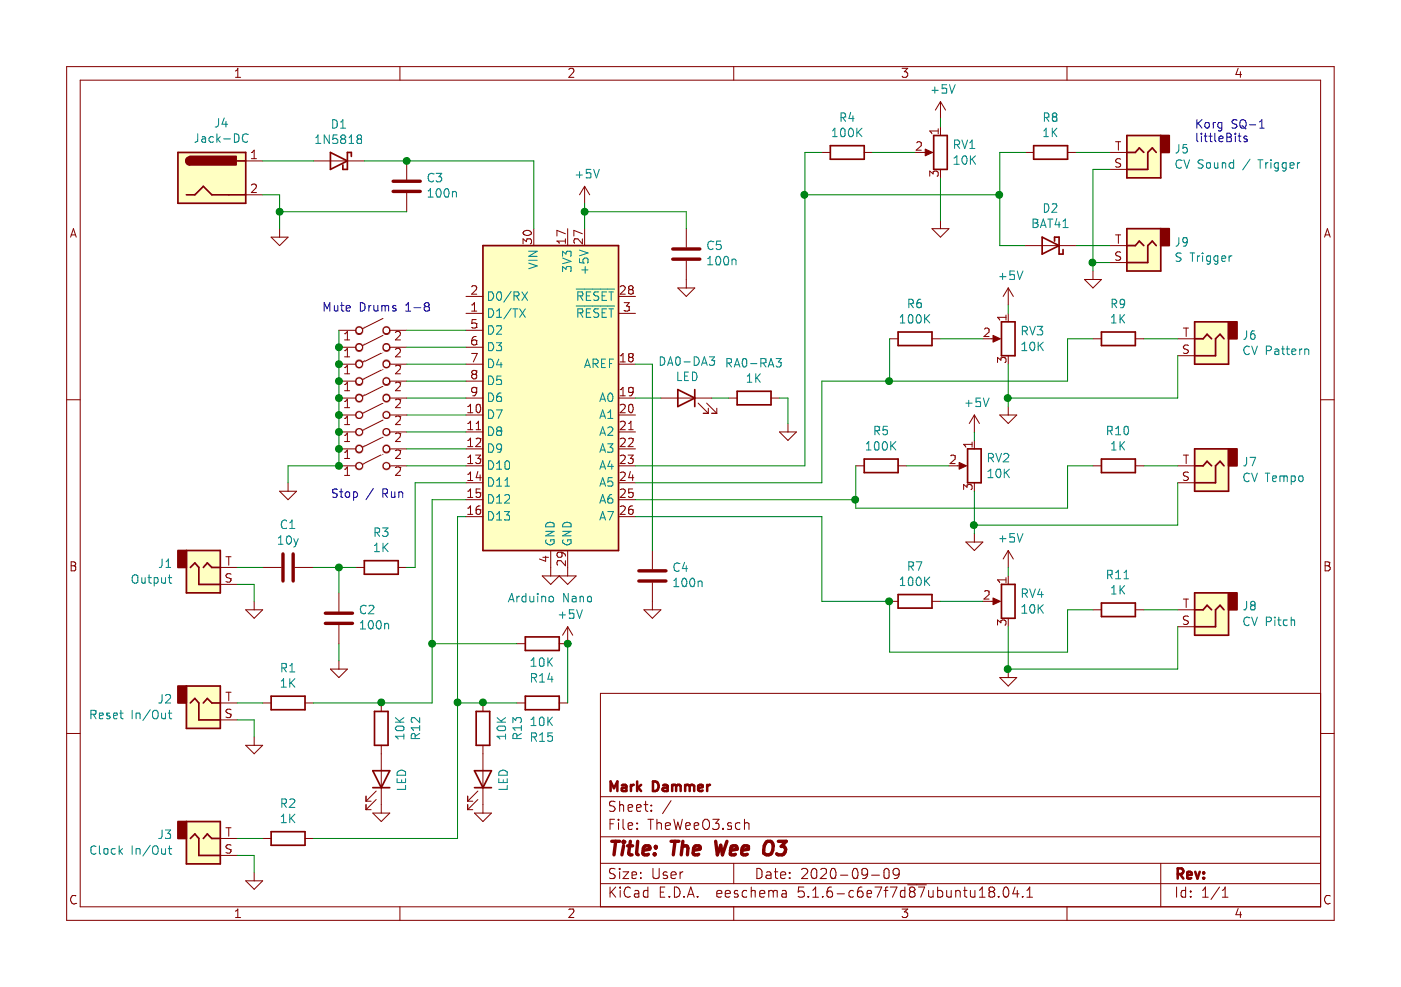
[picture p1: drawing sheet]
EESchema Schematic File Version 4
EELAYER 30 0
EELAYER END
$Descr User 8268 5827
encoding utf-8
Sheet 1 1
Title "The Wee O3"
Date "2020-09-09"
Rev ""
Comp "Mark Dammer"
Comment1 ""
Comment2 ""
Comment3 ""
Comment4 ""
$EndDescr
$Comp
L MCU_Module:Arduino_Nano_v2.x A1
U 1 1
P 3250 2350
F 0 "A1" H 3250 1261 50  0001 C CNN
F 1 "Arduino Nano" H 3250 1170 50  0000 C CNN
F 2 "Module:Arduino_Nano" H 3250 2350 50  0001 C CIN
F 3 "https://www.arduino.cc/en/uploads/Main/ArduinoNanoManual23.pdf" H 3250 2350 50  0001 C CNN
	1    3250 2350
	1    0    0    -1  
$EndComp
$Comp
L Switch:SW_SPST SW1
U 1 1
P 2200 1950
F 0 "SW1" H 2200 2185 50  0001 C CNN
F 1 "SW_SPST" H 2200 2094 50  0001 C CNN
F 2 "" H 2200 1950 50  0001 C CNN
F 3 "~" H 2200 1950 50  0001 C CNN
	1    2200 1950
	1    0    0    -1  
$EndComp
$Comp
L Switch:SW_SPST SW2
U 1 1
P 2200 2050
F 0 "SW2" H 2200 2285 50  0001 C CNN
F 1 "SW_SPST" H 2200 2194 50  0001 C CNN
F 2 "" H 2200 2050 50  0001 C CNN
F 3 "~" H 2200 2050 50  0001 C CNN
	1    2200 2050
	1    0    0    -1  
$EndComp
$Comp
L Switch:SW_SPST SW3
U 1 1
P 2200 2150
F 0 "SW3" H 2200 2385 50  0001 C CNN
F 1 "SW_SPST" H 2200 2294 50  0001 C CNN
F 2 "" H 2200 2150 50  0001 C CNN
F 3 "~" H 2200 2150 50  0001 C CNN
	1    2200 2150
	1    0    0    -1  
$EndComp
$Comp
L Switch:SW_SPST SW4
U 1 1
P 2200 2250
F 0 "SW4" H 2200 2485 50  0001 C CNN
F 1 "SW_SPST" H 2200 2394 50  0001 C CNN
F 2 "" H 2200 2250 50  0001 C CNN
F 3 "~" H 2200 2250 50  0001 C CNN
	1    2200 2250
	1    0    0    -1  
$EndComp
$Comp
L Switch:SW_SPST SW5
U 1 1
P 2200 2350
F 0 "SW5" H 2200 2585 50  0001 C CNN
F 1 "SW_SPST" H 2200 2494 50  0001 C CNN
F 2 "" H 2200 2350 50  0001 C CNN
F 3 "~" H 2200 2350 50  0001 C CNN
	1    2200 2350
	1    0    0    -1  
$EndComp
$Comp
L Switch:SW_SPST SW6
U 1 1
P 2200 2450
F 0 "SW6" H 2200 2685 50  0001 C CNN
F 1 "SW_SPST" H 2200 2594 50  0001 C CNN
F 2 "" H 2200 2450 50  0001 C CNN
F 3 "~" H 2200 2450 50  0001 C CNN
	1    2200 2450
	1    0    0    -1  
$EndComp
$Comp
L Switch:SW_SPST SW7
U 1 1
P 2200 2550
F 0 "SW7" H 2200 2785 50  0001 C CNN
F 1 "SW_SPST" H 2200 2694 50  0001 C CNN
F 2 "" H 2200 2550 50  0001 C CNN
F 3 "~" H 2200 2550 50  0001 C CNN
	1    2200 2550
	1    0    0    -1  
$EndComp
$Comp
L Switch:SW_SPST SW8
U 1 1
P 2200 2650
F 0 "SW8" H 2200 2885 50  0001 C CNN
F 1 "SW_SPST" H 2200 2794 50  0001 C CNN
F 2 "" H 2200 2650 50  0001 C CNN
F 3 "~" H 2200 2650 50  0001 C CNN
	1    2200 2650
	1    0    0    -1  
$EndComp
$Comp
L Switch:SW_SPST SW9
U 1 1
P 2200 2750
F 0 "SW9" H 2200 2985 50  0001 C CNN
F 1 "SW_SPST" H 2200 2894 50  0001 C CNN
F 2 "" H 2200 2750 50  0001 C CNN
F 3 "~" H 2200 2750 50  0001 C CNN
	1    2200 2750
	1    0    0    -1  
$EndComp
$Comp
L Connector:AudioJack2 J1
U 1 1
P 1200 3350
F 0 "J1" H 1021 3333 50  0000 R CNN
F 1 "Output" H 1021 3424 50  0000 R CNN
F 2 "" H 1200 3350 50  0001 C CNN
F 3 "~" H 1200 3350 50  0001 C CNN
	1    1200 3350
	1    0    0    1   
$EndComp
$Comp
L Connector:AudioJack2 J2
U 1 1
P 1200 4150
F 0 "J2" H 1020 4133 50  0000 R CNN
F 1 "Reset In/Out" H 1020 4224 50  0000 R CNN
F 2 "" H 1200 4150 50  0001 C CNN
F 3 "~" H 1200 4150 50  0001 C CNN
	1    1200 4150
	1    0    0    1   
$EndComp
$Comp
L Connector:AudioJack2 J3
U 1 1
P 1200 4950
F 0 "J3" H 1020 4933 50  0000 R CNN
F 1 "Clock In/Out" H 1020 5024 50  0000 R CNN
F 2 "" H 1200 4950 50  0001 C CNN
F 3 "~" H 1200 4950 50  0001 C CNN
	1    1200 4950
	1    0    0    1   
$EndComp
$Comp
L Device:R R3
U 1 1
P 2250 3350
F 0 "R3" V 2043 3350 50  0000 C CNN
F 1 "1K" V 2134 3350 50  0000 C CNN
F 2 "" V 2180 3350 50  0001 C CNN
F 3 "~" H 2250 3350 50  0001 C CNN
	1    2250 3350
	0    1    1    0   
$EndComp
$Comp
L Device:C C1
U 1 1
P 1700 3350
F 0 "C1" V 1448 3350 50  0000 C CNN
F 1 "10y" V 1539 3350 50  0000 C CNN
F 2 "" H 1738 3200 50  0001 C CNN
F 3 "~" H 1700 3350 50  0001 C CNN
	1    1700 3350
	0    1    1    0   
$EndComp
$Comp
L Device:C C2
U 1 1
P 2000 3650
F 0 "C2" H 1885 3604 50  0000 R CNN
F 1 "100n" H 1885 3695 50  0000 R CNN
F 2 "" H 2038 3500 50  0001 C CNN
F 3 "~" H 2000 3650 50  0001 C CNN
	1    2000 3650
	-1   0    0    1   
$EndComp
$Comp
L Device:R R1
U 1 1
P 1700 4150
F 0 "R1" V 1493 4150 50  0000 C CNN
F 1 "1K" V 1584 4150 50  0000 C CNN
F 2 "" V 1630 4150 50  0001 C CNN
F 3 "~" H 1700 4150 50  0001 C CNN
	1    1700 4150
	0    1    1    0   
$EndComp
$Comp
L Device:R R2
U 1 1
P 1700 4950
F 0 "R2" V 1493 4950 50  0000 C CNN
F 1 "1K" V 1584 4950 50  0000 C CNN
F 2 "" V 1630 4950 50  0001 C CNN
F 3 "~" H 1700 4950 50  0001 C CNN
	1    1700 4950
	0    1    1    0   
$EndComp
$Comp
L power:GND #PWR0101
U 1 1
P 1500 3550
F 0 "#PWR0101" H 1500 3300 50  0001 C CNN
F 1 "GND" H 1505 3377 50  0001 C CNN
F 2 "" H 1500 3550 50  0001 C CNN
F 3 "" H 1500 3550 50  0001 C CNN
	1    1500 3550
	1    0    0    -1  
$EndComp
$Comp
L power:GND #PWR0102
U 1 1
P 1500 4350
F 0 "#PWR0102" H 1500 4100 50  0001 C CNN
F 1 "GND" H 1505 4177 50  0001 C CNN
F 2 "" H 1500 4350 50  0001 C CNN
F 3 "" H 1500 4350 50  0001 C CNN
	1    1500 4350
	1    0    0    -1  
$EndComp
$Comp
L power:GND #PWR0103
U 1 1
P 1500 5150
F 0 "#PWR0103" H 1500 4900 50  0001 C CNN
F 1 "GND" H 1505 4977 50  0001 C CNN
F 2 "" H 1500 5150 50  0001 C CNN
F 3 "" H 1500 5150 50  0001 C CNN
	1    1500 5150
	1    0    0    -1  
$EndComp
$Comp
L power:GND #PWR0104
U 1 1
P 2000 3900
F 0 "#PWR0104" H 2000 3650 50  0001 C CNN
F 1 "GND" H 2005 3727 50  0001 C CNN
F 2 "" H 2000 3900 50  0001 C CNN
F 3 "" H 2000 3900 50  0001 C CNN
	1    2000 3900
	1    0    0    -1  
$EndComp
Wire Wire Line
	1400 3350 1550 3350
Wire Wire Line
	1850 3350 2000 3350
Wire Wire Line
	2000 3500 2000 3350
Connection ~ 2000 3350
Wire Wire Line
	2000 3350 2100 3350
Wire Wire Line
	1400 3450 1500 3450
Wire Wire Line
	1500 3450 1500 3550
Wire Wire Line
	1400 4250 1500 4250
Wire Wire Line
	1500 4250 1500 4350
Wire Wire Line
	1400 5050 1500 5050
Wire Wire Line
	1500 5050 1500 5150
Wire Wire Line
	1400 4150 1550 4150
Wire Wire Line
	1400 4950 1550 4950
Wire Wire Line
	2400 1950 2750 1950
Wire Wire Line
	2400 2050 2750 2050
Wire Wire Line
	2400 2150 2750 2150
Wire Wire Line
	2400 2250 2750 2250
Wire Wire Line
	2400 2350 2750 2350
Wire Wire Line
	2400 2450 2750 2450
Wire Wire Line
	2400 2550 2750 2550
Wire Wire Line
	2400 2650 2750 2650
Wire Wire Line
	2400 2750 2750 2750
Wire Wire Line
	2000 3800 2000 3900
Wire Wire Line
	2450 3350 2450 2850
Wire Wire Line
	2450 2850 2750 2850
Wire Wire Line
	2550 2950 2750 2950
Wire Wire Line
	2700 3050 2750 3050
$Comp
L Device:R_POT RV3
U 1 1
P 5950 2000
F 0 "RV3" H 5880 2046 50  0000 R CNN
F 1 "10K" H 5880 1955 50  0000 R CNN
F 2 "" H 5950 2000 50  0001 C CNN
F 3 "~" H 5950 2000 50  0001 C CNN
	1    5950 2000
	-1   0    0    -1  
$EndComp
$Comp
L power:GND #PWR0105
U 1 1
P 5950 2400
F 0 "#PWR0105" H 5950 2150 50  0001 C CNN
F 1 "GND" H 5955 2227 50  0001 C CNN
F 2 "" H 5950 2400 50  0001 C CNN
F 3 "" H 5950 2400 50  0001 C CNN
	1    5950 2400
	1    0    0    -1  
$EndComp
$Comp
L power:+5V #PWR0106
U 1 1
P 5950 1800
F 0 "#PWR0106" H 5950 1650 50  0001 C CNN
F 1 "+5V" H 5965 1973 50  0000 C CNN
F 2 "" H 5950 1800 50  0001 C CNN
F 3 "" H 5950 1800 50  0001 C CNN
	1    5950 1800
	1    0    0    -1  
$EndComp
$Comp
L power:+5V #PWR0107
U 1 1
P 3450 1200
F 0 "#PWR0107" H 3450 1050 50  0001 C CNN
F 1 "+5V" H 3465 1373 50  0000 C CNN
F 2 "" H 3450 1200 50  0001 C CNN
F 3 "" H 3450 1200 50  0001 C CNN
	1    3450 1200
	1    0    0    -1  
$EndComp
$Comp
L Device:R R6
U 1 1
P 5400 2000
F 0 "R6" V 5193 2000 50  0000 C CNN
F 1 "100K" V 5284 2000 50  0000 C CNN
F 2 "" V 5330 2000 50  0001 C CNN
F 3 "~" H 5400 2000 50  0001 C CNN
	1    5400 2000
	0    1    1    0   
$EndComp
$Comp
L Device:R R9
U 1 1
P 6600 2000
F 0 "R9" V 6393 2000 50  0000 C CNN
F 1 "1K" V 6484 2000 50  0000 C CNN
F 2 "" V 6530 2000 50  0001 C CNN
F 3 "~" H 6600 2000 50  0001 C CNN
	1    6600 2000
	0    -1   1    0   
$EndComp
$Comp
L Connector:AudioJack2 J6
U 1 1
P 7150 2000
F 0 "J6" H 6970 1983 50  0000 R CNN
F 1 "CV Pattern" H 6970 2074 50  0000 R CNN
F 2 "" H 7150 2000 50  0001 C CNN
F 3 "~" H 7150 2000 50  0001 C CNN
	1    7150 2000
	-1   0    0    1   
$EndComp
Wire Wire Line
	5550 2000 5800 2000
Wire Wire Line
	5250 2000 5250 2250
Wire Wire Line
	5250 2250 6300 2250
Wire Wire Line
	6300 2250 6300 2000
Wire Wire Line
	6300 2000 6450 2000
Wire Wire Line
	6750 2000 6950 2000
Wire Wire Line
	5950 2150 5950 2350
Wire Wire Line
	6950 2100 6950 2350
Wire Wire Line
	6950 2350 5950 2350
Connection ~ 5950 2350
Wire Wire Line
	5950 2350 5950 2400
Wire Wire Line
	5950 1800 5950 1850
$Comp
L Device:R_POT RV2
U 1 1
P 5750 2750
F 0 "RV2" H 5680 2796 50  0000 R CNN
F 1 "10K" H 5680 2705 50  0000 R CNN
F 2 "" H 5750 2750 50  0001 C CNN
F 3 "~" H 5750 2750 50  0001 C CNN
	1    5750 2750
	-1   0    0    -1  
$EndComp
$Comp
L power:+5V #PWR0108
U 1 1
P 5750 2550
F 0 "#PWR0108" H 5750 2400 50  0001 C CNN
F 1 "+5V" H 5765 2723 50  0000 C CNN
F 2 "" H 5750 2550 50  0001 C CNN
F 3 "" H 5750 2550 50  0001 C CNN
	1    5750 2550
	1    0    0    -1  
$EndComp
$Comp
L Device:R R5
U 1 1
P 5200 2750
F 0 "R5" V 4993 2750 50  0000 C CNN
F 1 "100K" V 5084 2750 50  0000 C CNN
F 2 "" V 5130 2750 50  0001 C CNN
F 3 "~" H 5200 2750 50  0001 C CNN
	1    5200 2750
	0    1    1    0   
$EndComp
$Comp
L Device:R R10
U 1 1
P 6600 2750
F 0 "R10" V 6393 2750 50  0000 C CNN
F 1 "1K" V 6484 2750 50  0000 C CNN
F 2 "" V 6530 2750 50  0001 C CNN
F 3 "~" H 6600 2750 50  0001 C CNN
	1    6600 2750
	0    -1   1    0   
$EndComp
$Comp
L Connector:AudioJack2 J7
U 1 1
P 7150 2750
F 0 "J7" H 6970 2733 50  0000 R CNN
F 1 "CV Tempo" H 6970 2824 50  0000 R CNN
F 2 "" H 7150 2750 50  0001 C CNN
F 3 "~" H 7150 2750 50  0001 C CNN
	1    7150 2750
	-1   0    0    1   
$EndComp
Wire Wire Line
	5350 2750 5600 2750
Wire Wire Line
	6300 3000 6300 2750
Wire Wire Line
	6300 2750 6450 2750
Wire Wire Line
	6750 2750 6950 2750
Wire Wire Line
	6950 2850 6950 3100
Wire Wire Line
	5750 2550 5750 2600
$Comp
L Device:R_POT RV1
U 1 1
P 5550 900
F 0 "RV1" H 5480 946 50  0000 R CNN
F 1 "10K" H 5480 855 50  0000 R CNN
F 2 "" H 5550 900 50  0001 C CNN
F 3 "~" H 5550 900 50  0001 C CNN
	1    5550 900 
	-1   0    0    -1  
$EndComp
$Comp
L power:GND #PWR0109
U 1 1
P 5550 1300
F 0 "#PWR0109" H 5550 1050 50  0001 C CNN
F 1 "GND" H 5555 1127 50  0001 C CNN
F 2 "" H 5550 1300 50  0001 C CNN
F 3 "" H 5550 1300 50  0001 C CNN
	1    5550 1300
	1    0    0    -1  
$EndComp
$Comp
L power:+5V #PWR0110
U 1 1
P 5550 700
F 0 "#PWR0110" H 5550 550 50  0001 C CNN
F 1 "+5V" H 5565 873 50  0000 C CNN
F 2 "" H 5550 700 50  0001 C CNN
F 3 "" H 5550 700 50  0001 C CNN
	1    5550 700 
	1    0    0    -1  
$EndComp
$Comp
L Device:R R4
U 1 1
P 5000 900
F 0 "R4" V 4793 900 50  0000 C CNN
F 1 "100K" V 4884 900 50  0000 C CNN
F 2 "" V 4930 900 50  0001 C CNN
F 3 "~" H 5000 900 50  0001 C CNN
	1    5000 900 
	0    1    1    0   
$EndComp
$Comp
L Device:R R8
U 1 1
P 6200 900
F 0 "R8" V 5993 900 50  0000 C CNN
F 1 "1K" V 6084 900 50  0000 C CNN
F 2 "" V 6130 900 50  0001 C CNN
F 3 "~" H 6200 900 50  0001 C CNN
	1    6200 900 
	0    -1   1    0   
$EndComp
$Comp
L Connector:AudioJack2 J5
U 1 1
P 6750 900
F 0 "J5" H 6570 883 50  0000 R CNN
F 1 "CV Sound / Trigger" H 6570 974 50  0000 R CNN
F 2 "" H 6750 900 50  0001 C CNN
F 3 "~" H 6750 900 50  0001 C CNN
	1    6750 900 
	-1   0    0    1   
$EndComp
Wire Wire Line
	5150 900  5400 900 
Wire Wire Line
	5900 1150 5900 900 
Wire Wire Line
	5900 900  6050 900 
Wire Wire Line
	6350 900  6550 900 
Wire Wire Line
	5550 700  5550 750 
$Comp
L Device:R_POT RV4
U 1 1
P 5950 3550
F 0 "RV4" H 5880 3596 50  0000 R CNN
F 1 "10K" H 5880 3505 50  0000 R CNN
F 2 "" H 5950 3550 50  0001 C CNN
F 3 "~" H 5950 3550 50  0001 C CNN
	1    5950 3550
	-1   0    0    -1  
$EndComp
$Comp
L power:GND #PWR0111
U 1 1
P 5950 3950
F 0 "#PWR0111" H 5950 3700 50  0001 C CNN
F 1 "GND" H 5955 3777 50  0001 C CNN
F 2 "" H 5950 3950 50  0001 C CNN
F 3 "" H 5950 3950 50  0001 C CNN
	1    5950 3950
	1    0    0    -1  
$EndComp
$Comp
L power:+5V #PWR0112
U 1 1
P 5950 3350
F 0 "#PWR0112" H 5950 3200 50  0001 C CNN
F 1 "+5V" H 5965 3523 50  0000 C CNN
F 2 "" H 5950 3350 50  0001 C CNN
F 3 "" H 5950 3350 50  0001 C CNN
	1    5950 3350
	1    0    0    -1  
$EndComp
$Comp
L Device:R R7
U 1 1
P 5400 3550
F 0 "R7" V 5193 3550 50  0000 C CNN
F 1 "100K" V 5284 3550 50  0000 C CNN
F 2 "" V 5330 3550 50  0001 C CNN
F 3 "~" H 5400 3550 50  0001 C CNN
	1    5400 3550
	0    1    1    0   
$EndComp
$Comp
L Device:R R11
U 1 1
P 6600 3600
F 0 "R11" V 6393 3600 50  0000 C CNN
F 1 "1K" V 6484 3600 50  0000 C CNN
F 2 "" V 6530 3600 50  0001 C CNN
F 3 "~" H 6600 3600 50  0001 C CNN
	1    6600 3600
	0    -1   1    0   
$EndComp
$Comp
L Connector:AudioJack2 J8
U 1 1
P 7150 3600
F 0 "J8" H 6970 3583 50  0000 R CNN
F 1 "CV Pitch" H 6970 3674 50  0000 R CNN
F 2 "" H 7150 3600 50  0001 C CNN
F 3 "~" H 7150 3600 50  0001 C CNN
	1    7150 3600
	-1   0    0    1   
$EndComp
Wire Wire Line
	5550 3550 5800 3550
Wire Wire Line
	6300 3850 6300 3600
Wire Wire Line
	6300 3600 6450 3600
Wire Wire Line
	6750 3600 6950 3600
Wire Wire Line
	6950 3700 6950 3950
Wire Wire Line
	5950 3350 5950 3400
Wire Wire Line
	5750 2900 5750 3100
Wire Wire Line
	5750 3100 6950 3100
Wire Wire Line
	5050 3000 6300 3000
Wire Wire Line
	3450 1200 3450 1250
Wire Wire Line
	6550 1000 6450 1000
Wire Wire Line
	2400 3350 2450 3350
$Comp
L power:GND #PWR0113
U 1 1
P 1700 2850
F 0 "#PWR0113" H 1700 2600 50  0001 C CNN
F 1 "GND" H 1705 2677 50  0001 C CNN
F 2 "" H 1700 2850 50  0001 C CNN
F 3 "" H 1700 2850 50  0001 C CNN
	1    1700 2850
	1    0    0    -1  
$EndComp
Wire Wire Line
	2000 1950 2000 2050
Connection ~ 2000 2050
Wire Wire Line
	2000 2050 2000 2150
Connection ~ 2000 2150
Wire Wire Line
	2000 2150 2000 2250
Connection ~ 2000 2250
Wire Wire Line
	2000 2250 2000 2350
Connection ~ 2000 2350
Wire Wire Line
	2000 2350 2000 2450
Connection ~ 2000 2450
Wire Wire Line
	2000 2450 2000 2550
Connection ~ 2000 2550
Wire Wire Line
	2000 2550 2000 2650
Connection ~ 2000 2650
Wire Wire Line
	2000 2650 2000 2750
Wire Wire Line
	2000 2750 1700 2750
Wire Wire Line
	1700 2750 1700 2850
Connection ~ 2000 2750
$Comp
L Connector:Jack-DC J4
U 1 1
P 1250 1050
F 0 "J4" H 1307 1375 50  0000 C CNN
F 1 "Jack-DC" H 1307 1284 50  0000 C CNN
F 2 "" H 1300 1010 50  0001 C CNN
F 3 "~" H 1300 1010 50  0001 C CNN
	1    1250 1050
	1    0    0    -1  
$EndComp
$Comp
L power:GND #PWR0114
U 1 1
P 1650 1350
F 0 "#PWR0114" H 1650 1100 50  0001 C CNN
F 1 "GND" H 1655 1177 50  0001 C CNN
F 2 "" H 1650 1350 50  0001 C CNN
F 3 "" H 1650 1350 50  0001 C CNN
	1    1650 1350
	1    0    0    -1  
$EndComp
$Comp
L Diode:1N5818 D1
U 1 1
P 2000 950
F 0 "D1" H 2000 1167 50  0000 C CNN
F 1 "1N5818" H 2000 1076 50  0000 C CNN
F 2 "Diode_THT:D_DO-41_SOD81_P10.16mm_Horizontal" H 2000 775 50  0001 C CNN
F 3 "http://www.vishay.com/docs/88525/1n5817.pdf" H 2000 950 50  0001 C CNN
	1    2000 950 
	-1   0    0    -1  
$EndComp
$Comp
L Device:C C3
U 1 1
P 2400 1100
F 0 "C3" H 2285 1054 50  0000 R CNN
F 1 "100n" H 2285 1145 50  0000 R CNN
F 2 "" H 2438 950 50  0001 C CNN
F 3 "~" H 2400 1100 50  0001 C CNN
	1    2400 1100
	-1   0    0    1   
$EndComp
Wire Wire Line
	1550 1150 1650 1150
Wire Wire Line
	1650 1150 1650 1250
Wire Wire Line
	1550 950  1850 950 
Wire Wire Line
	2400 1250 1650 1250
Connection ~ 1650 1250
Wire Wire Line
	1650 1250 1650 1350
Wire Wire Line
	2150 950  2400 950 
Wire Wire Line
	3150 950  3150 1350
Connection ~ 2400 950 
Wire Wire Line
	2400 950  3150 950 
Wire Wire Line
	5950 3700 5950 3950
$Comp
L power:GND #PWR0115
U 1 1
P 5750 3150
F 0 "#PWR0115" H 5750 2900 50  0001 C CNN
F 1 "GND" H 5755 2977 50  0001 C CNN
F 2 "" H 5750 3150 50  0001 C CNN
F 3 "" H 5750 3150 50  0001 C CNN
	1    5750 3150
	1    0    0    -1  
$EndComp
Wire Wire Line
	5750 3150 5750 3100
Connection ~ 5750 3100
Wire Wire Line
	6300 3850 5250 3850
Wire Wire Line
	5250 3550 5250 3850
Wire Wire Line
	6950 3950 5950 3950
Connection ~ 5950 3950
Wire Wire Line
	3750 2750 4750 2750
Wire Wire Line
	3750 2850 4850 2850
Wire Wire Line
	4850 2850 4850 2250
Wire Wire Line
	4850 2250 5250 2250
Connection ~ 5250 2250
Wire Wire Line
	3750 2950 5050 2950
Wire Wire Line
	5050 2750 5050 2950
Connection ~ 5050 2950
Wire Wire Line
	5050 2950 5050 3000
Wire Wire Line
	3750 3050 4850 3050
Wire Wire Line
	4850 3050 4850 3550
Wire Wire Line
	4850 3550 5250 3550
Connection ~ 5250 3550
$Comp
L Device:LED DA0-DA3
U 1 1
P 4050 2350
F 0 "DA0-DA3" H 4043 2567 50  0000 C CNN
F 1 "LED" H 4043 2476 50  0000 C CNN
F 2 "" H 4050 2350 50  0001 C CNN
F 3 "~" H 4050 2350 50  0001 C CNN
	1    4050 2350
	-1   0    0    -1  
$EndComp
$Comp
L Device:R RA0-RA3
U 1 1
P 4450 2350
F 0 "RA0-RA3" V 4243 2350 50  0000 C CNN
F 1 "1K" V 4334 2350 50  0000 C CNN
F 2 "" V 4380 2350 50  0001 C CNN
F 3 "~" H 4450 2350 50  0001 C CNN
	1    4450 2350
	0    1    1    0   
$EndComp
$Comp
L power:GND #PWR0116
U 1 1
P 4650 2500
F 0 "#PWR0116" H 4650 2250 50  0001 C CNN
F 1 "GND" H 4655 2327 50  0001 C CNN
F 2 "" H 4650 2500 50  0001 C CNN
F 3 "" H 4650 2500 50  0001 C CNN
	1    4650 2500
	1    0    0    -1  
$EndComp
Wire Wire Line
	4600 2350 4650 2350
Wire Wire Line
	4650 2350 4650 2500
$Comp
L Device:C C4
U 1 1
P 3850 3400
F 0 "C4" H 3735 3354 50  0000 R CNN
F 1 "100n" H 3735 3445 50  0000 R CNN
F 2 "" H 3888 3250 50  0001 C CNN
F 3 "~" H 3850 3400 50  0001 C CNN
	1    3850 3400
	-1   0    0    1   
$EndComp
$Comp
L power:GND #PWR0117
U 1 1
P 3850 3550
F 0 "#PWR0117" H 3850 3300 50  0001 C CNN
F 1 "GND" H 3855 3377 50  0001 C CNN
F 2 "" H 3850 3550 50  0001 C CNN
F 3 "" H 3850 3550 50  0001 C CNN
	1    3850 3550
	1    0    0    -1  
$EndComp
$Comp
L Device:C C5
U 1 1
P 4050 1500
F 0 "C5" H 3935 1454 50  0000 R CNN
F 1 "100n" H 3935 1545 50  0000 R CNN
F 2 "" H 4088 1350 50  0001 C CNN
F 3 "~" H 4050 1500 50  0001 C CNN
	1    4050 1500
	-1   0    0    1   
$EndComp
$Comp
L power:GND #PWR0118
U 1 1
P 4050 1650
F 0 "#PWR0118" H 4050 1400 50  0001 C CNN
F 1 "GND" H 4055 1477 50  0001 C CNN
F 2 "" H 4050 1650 50  0001 C CNN
F 3 "" H 4050 1650 50  0001 C CNN
	1    4050 1650
	1    0    0    -1  
$EndComp
Wire Wire Line
	4050 1350 4050 1250
Wire Wire Line
	4050 1250 3450 1250
Connection ~ 3450 1250
Wire Wire Line
	3450 1250 3450 1350
Wire Wire Line
	3750 2150 3850 2150
Wire Wire Line
	3850 2150 3850 3250
Wire Wire Line
	3900 2350 3750 2350
Wire Wire Line
	4300 2350 4200 2350
$Comp
L power:GND #PWR0119
U 1 1
P 3250 3350
F 0 "#PWR0119" H 3250 3100 50  0001 C CNN
F 1 "GND" H 3255 3177 50  0001 C CNN
F 2 "" H 3250 3350 50  0001 C CNN
F 3 "" H 3250 3350 50  0001 C CNN
	1    3250 3350
	1    0    0    -1  
$EndComp
$Comp
L power:GND #PWR0120
U 1 1
P 3350 3350
F 0 "#PWR0120" H 3350 3100 50  0001 C CNN
F 1 "GND" H 3355 3177 50  0001 C CNN
F 2 "" H 3350 3350 50  0001 C CNN
F 3 "" H 3350 3350 50  0001 C CNN
	1    3350 3350
	1    0    0    -1  
$EndComp
Text Notes 1900 1850 0    50   ~ 0
Mute Drums 1-8
Text Notes 1950 2950 0    50   ~ 0
Stop / Run
Text Notes 7050 850  0    50   ~ 0
Korg SQ-1\nlittleBits
$Comp
L Device:LED DA0-DA1
U 1 1
P 2250 4600
F 0 "DA0-DA1" H 2243 4817 50  0001 C CNN
F 1 "LED" H 2243 4726 50  0000 C CNN
F 2 "" H 2250 4600 50  0001 C CNN
F 3 "~" H 2250 4600 50  0001 C CNN
	1    2250 4600
	0    1    -1   0   
$EndComp
$Comp
L Device:R R12
U 1 1
P 2250 4300
F 0 "R12" V 2043 4300 50  0000 C CNN
F 1 "10K" V 2134 4300 50  0000 C CNN
F 2 "" V 2180 4300 50  0001 C CNN
F 3 "~" H 2250 4300 50  0001 C CNN
	1    2250 4300
	-1   0    0    1   
$EndComp
$Comp
L Device:LED DA0-DA2
U 1 1
P 2850 4600
F 0 "DA0-DA2" H 2843 4817 50  0001 C CNN
F 1 "LED" H 2843 4726 50  0000 C CNN
F 2 "" H 2850 4600 50  0001 C CNN
F 3 "~" H 2850 4600 50  0001 C CNN
	1    2850 4600
	0    1    -1   0   
$EndComp
$Comp
L Device:R R13
U 1 1
P 2850 4300
F 0 "R13" V 2643 4300 50  0000 C CNN
F 1 "10K" V 2734 4300 50  0000 C CNN
F 2 "" V 2780 4300 50  0001 C CNN
F 3 "~" H 2850 4300 50  0001 C CNN
	1    2850 4300
	-1   0    0    1   
$EndComp
$Comp
L power:GND #PWR0121
U 1 1
P 2250 4750
F 0 "#PWR0121" H 2250 4500 50  0001 C CNN
F 1 "GND" H 2255 4577 50  0001 C CNN
F 2 "" H 2250 4750 50  0001 C CNN
F 3 "" H 2250 4750 50  0001 C CNN
	1    2250 4750
	1    0    0    -1  
$EndComp
Wire Wire Line
	1850 4150 2250 4150
Wire Wire Line
	2550 4150 2550 3800
Connection ~ 2250 4150
Wire Wire Line
	2250 4150 2550 4150
$Comp
L power:GND #PWR0122
U 1 1
P 2850 4750
F 0 "#PWR0122" H 2850 4500 50  0001 C CNN
F 1 "GND" H 2855 4577 50  0001 C CNN
F 2 "" H 2850 4750 50  0001 C CNN
F 3 "" H 2850 4750 50  0001 C CNN
	1    2850 4750
	1    0    0    -1  
$EndComp
Wire Wire Line
	1850 4950 2700 4950
Wire Wire Line
	2700 4950 2700 4150
$Comp
L Device:R R14
U 1 1
P 3200 3800
F 0 "R14" V 2993 3800 50  0000 C CNN
F 1 "10K" V 3084 3800 50  0000 C CNN
F 2 "" V 3130 3800 50  0001 C CNN
F 3 "~" H 3200 3800 50  0001 C CNN
	1    3200 3800
	0    -1   -1   0   
$EndComp
$Comp
L Device:R R15
U 1 1
P 3200 4150
F 0 "R15" V 2993 4150 50  0000 C CNN
F 1 "10K" V 3084 4150 50  0000 C CNN
F 2 "" V 3130 4150 50  0001 C CNN
F 3 "~" H 3200 4150 50  0001 C CNN
	1    3200 4150
	0    -1   -1   0   
$EndComp
Wire Wire Line
	3050 4150 2850 4150
Connection ~ 2700 4150
Wire Wire Line
	2700 4150 2700 3050
Connection ~ 2850 4150
Wire Wire Line
	2850 4150 2700 4150
Wire Wire Line
	3050 3800 2550 3800
Connection ~ 2550 3800
Wire Wire Line
	2550 3800 2550 2950
$Comp
L power:+5V #PWR0123
U 1 1
P 3350 3800
F 0 "#PWR0123" H 3350 3650 50  0001 C CNN
F 1 "+5V" H 3365 3973 50  0000 C CNN
F 2 "" H 3350 3800 50  0001 C CNN
F 3 "" H 3350 3800 50  0001 C CNN
	1    3350 3800
	1    0    0    -1  
$EndComp
Wire Wire Line
	3350 4150 3350 3800
Connection ~ 3350 3800
$Comp
L Connector:AudioJack2 J9
U 1 1
P 6750 1450
F 0 "J9" H 6570 1433 50  0000 R CNN
F 1 "S Trigger" H 6570 1524 50  0000 R CNN
F 2 "" H 6750 1450 50  0001 C CNN
F 3 "~" H 6750 1450 50  0001 C CNN
	1    6750 1450
	-1   0    0    1   
$EndComp
$Comp
L Diode:BAT41 D2
U 1 1
P 6200 1450
F 0 "D2" H 6200 1233 50  0000 C CNN
F 1 "BAT41" H 6200 1324 50  0000 C CNN
F 2 "Diode_THT:D_DO-35_SOD27_P7.62mm_Horizontal" H 6200 1275 50  0001 C CNN
F 3 "http://www.vishay.com/docs/85659/bat41.pdf" H 6200 1450 50  0001 C CNN
	1    6200 1450
	-1   0    0    1   
$EndComp
Wire Wire Line
	5550 1050 5550 1300
$Comp
L power:GND #PWR0124
U 1 1
P 6450 1600
F 0 "#PWR0124" H 6450 1350 50  0001 C CNN
F 1 "GND" H 6455 1427 50  0001 C CNN
F 2 "" H 6450 1600 50  0001 C CNN
F 3 "" H 6450 1600 50  0001 C CNN
	1    6450 1600
	1    0    0    -1  
$EndComp
Wire Wire Line
	6450 1600 6450 1550
Wire Wire Line
	6550 1550 6450 1550
Connection ~ 6450 1550
Wire Wire Line
	6450 1550 6450 1000
Wire Wire Line
	6550 1450 6350 1450
Wire Wire Line
	5900 1150 5900 1450
Wire Wire Line
	5900 1450 6050 1450
Connection ~ 5900 1150
Wire Wire Line
	4750 1150 4750 2750
Wire Wire Line
	4750 1150 5900 1150
Wire Wire Line
	4750 1150 4750 900 
Wire Wire Line
	4750 900  4850 900 
Connection ~ 4750 1150
$EndSCHEMATC
